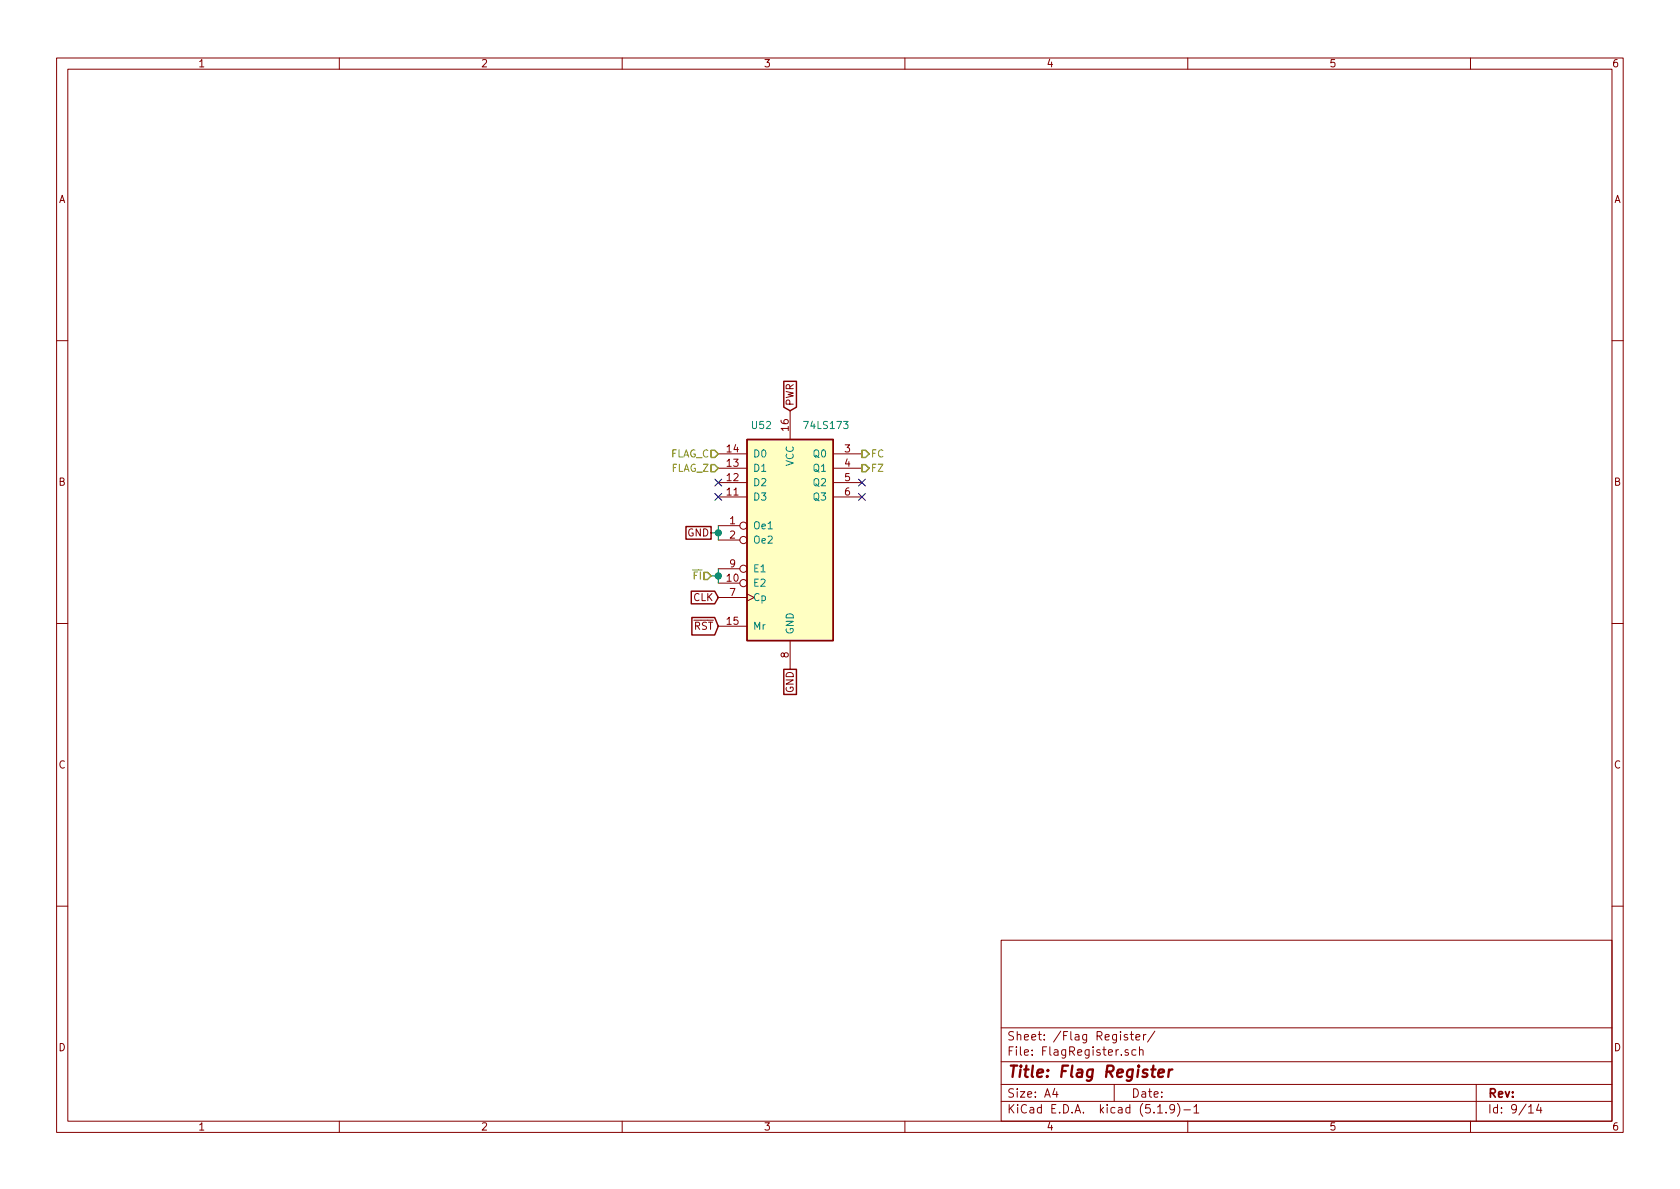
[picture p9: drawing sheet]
EESchema Schematic File Version 4
EELAYER 30 0
EELAYER END
$Descr A4 11693 8268
encoding utf-8
Sheet 9 14
Title "Flag Register"
Date ""
Rev ""
Comp ""
Comment1 ""
Comment2 ""
Comment3 ""
Comment4 ""
$EndDescr
Wire Wire Line
	5000 3650 5000 3700
Wire Wire Line
	5000 3700 4950 3700
Connection ~ 5000 3700
Wire Wire Line
	5000 3700 5000 3750
Text GLabel 4950 3700 0    50   UnSpc ~ 0
GND
Text GLabel 5500 2850 1    50   Input ~ 0
PWR
Text GLabel 5000 4150 0    50   Input ~ 0
CLK
Wire Wire Line
	5000 4050 5000 4000
Wire Wire Line
	5000 4000 4950 4000
Connection ~ 5000 4000
Wire Wire Line
	5000 4000 5000 3950
Text HLabel 4950 4000 0    50   Input ~ 0
~FI
$Comp
L 74xx:74LS173 U52
U 1 1
P 5500 3750
F 0 "U52" H 5300 4550 50  0000 C CNN
F 1 "74LS173" H 5750 4550 50  0000 C CNN
F 2 "" H 5500 3750 50  0001 C CNN
F 3 "http://www.ti.com/lit/gpn/sn74LS173" H 5500 3750 50  0001 C CNN
	1    5500 3750
	1    0    0    -1  
$EndComp
NoConn ~ 5000 3350
NoConn ~ 5000 3450
NoConn ~ 6000 3450
NoConn ~ 6000 3350
Text HLabel 5000 3150 0    50   Input ~ 0
FLAG_C
Text HLabel 5000 3250 0    50   Input ~ 0
FLAG_Z
Text HLabel 6000 3150 2    50   Output ~ 0
FC
Text HLabel 6000 3250 2    50   Output ~ 0
FZ
Text GLabel 5500 4650 3    50   UnSpc ~ 0
GND
Text GLabel 5000 4350 0    50   Input ~ 0
~RST
$EndSCHEMATC
